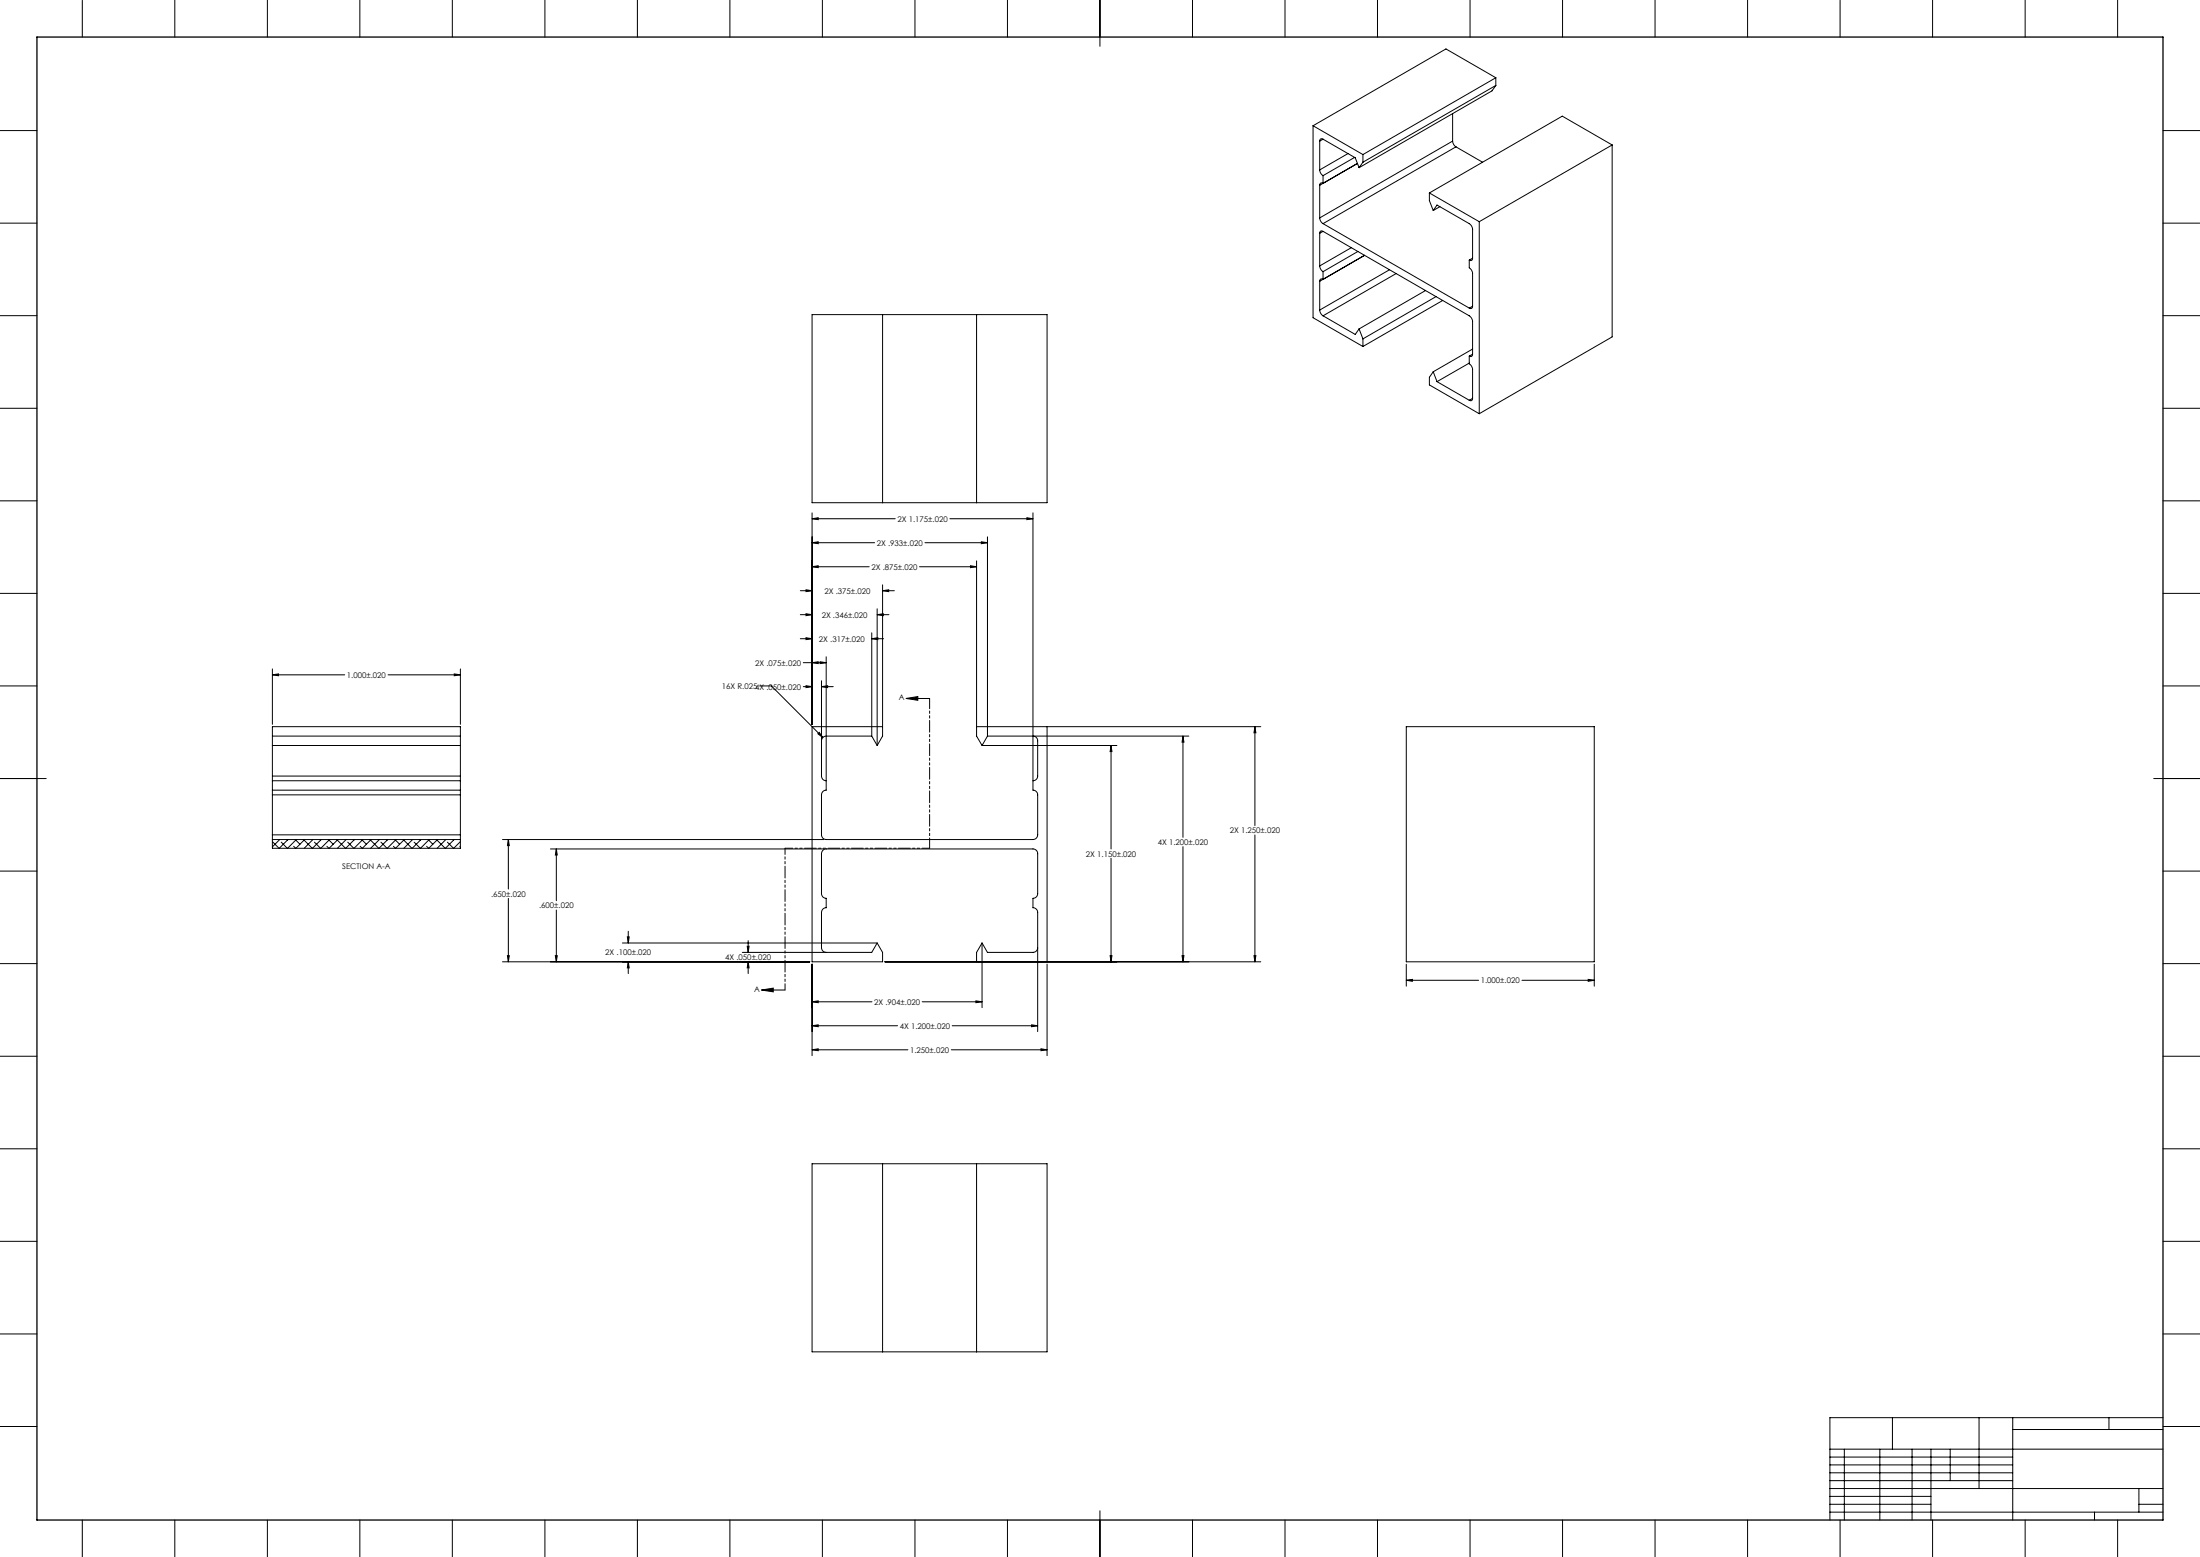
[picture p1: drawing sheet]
<svg xmlns="http://www.w3.org/2000/svg" width="1189mm" height="841mm" viewBox="0 0 1189 841" stroke-linecap="round" stroke-linejoin="round" font-family="sans-serif">
<g fill="none" stroke="#000" stroke-width=".54">
<path d="M44 0v20M94 0v20M144 0v20M194 0v20M244 0v20M294 0v20M344 0v20M394 0v20M444 0v20M494 0v20M544 0v20M594 0v25"/>
<path d="M644 0v20M694 0v20M744 0v20M794 0v20M844 0v20M894 0v20M944 0v20M994 0v20M1044 0v20M1094 0v20M1144 0v20M808 42l-27-16-71 42"/>
<path d="M808 46l-71 42M808 42l-71 41M808 42v4M808 46l-2 3-71 42M0 71h20M710 68v104l27 15M710 68l27 15M713 76v16M715 75a1.1 1.1 0 0 0-1 0 1.1 1.1 0 0 0-1 1M715 75l17 10 3 6M715 75l-2 1M785 76l1 2 1 1"/>
<path d="M785 76l-72 42M785 61v15M787 79l-72 42M787 79l14 9M871 78l-72 42M871 78l-27-15-71 41M871 78v104l-72 41M1169 71h20M713 92l1 1 1 2M715 95v4a1.1 1.1 0 0 0-1 0 1.1 1.1 0 0 0-1 1M729 83l-16 9M732 85l-17 10"/>
<path d="M734 88l-21 12M737 83v5M737 88l-2 3M713 118l1 1 1 2M713 100v18M773 104l26 16M773 104v4l2 6M775 114l2-3 18 11 1 2v15M778 112l-3 2M799 120v103M0 121h20M713 126v18"/>
<path d="M715 125l79 46 2 3v17M715 125a1.1 1.1 0 0 0-1 0 1.1 1.1 0 0 0-1 1M715 121l79 45M715 125l-2 1M730 134l-17 10M734 136l-19 11M796 139a1.1 1.1 0 0 1-1 2 1.1 1.1 0 0 1-1-1M796 139l-2 1M1169 121h20M713 144l1 1 1 2M713 152v15M715 151a1.1 1.1 0 0 0-1 0 1.1 1.1 0 0 0-1 1"/>
<path d="M715 147v4M715 151l22-13-24 14M751 146l-38 21M755 148l-40 23M770 157l-35 21M794 140v5l1 1 1 2v17M0 171h20M439 170h127v102h-127zM477 170v102M528 170v102M713 167l1 2 1 2M715 171l17 10 3-3"/>
<path d="M735 178l2 5M776 160l-39 23M780 162l-43 25M796 165a1.1 1.1 0 0 1-1 2 1.1 1.1 0 0 1-1-1M796 165l-2 1M1169 171h20M737 183v4M794 192v5l1 1 1 2v15M794 196l-17 10M796 191a1.1 1.1 0 0 1-1 1 1.1 1.1 0 0 1-1 0M796 191l-2 1M796 189l-21 12"/>
<path d="M775 201l-2 3v4l26 15M775 201l2 5M777 206l17 10M796 215a1.1 1.1 0 0 1-1 1 1.1 1.1 0 0 1-1 0M796 215l-2 1M0 221h20M1169 221h20M0 271h20M439 277v114M555 280h3l-3 1zM558 277v150a2.5 2.5 0 0 1 3 2v22a2.5 2.5 0 0 1-3 2h-111a2.5 2.5 0 0 1-3-2v-22a2.5 2.5 0 0 1 3-2v-72M1169 271h20"/>
<path d="M439 280h3v1zM439 293h3v1zM439 280h45M439 293h34M500 293h34M513 280h45M530 293h4l-4 1zM534 290v108M433 319h6M436 319h3l-3 1zM439 306h3v1zM439 306h31"/>
<path d="M477 319h3v1zM477 316v82l-3 5M477 319h6M497 306h31M525 306h3l-3 1zM528 303v95l3 5M0 321h20M433 332h6M436 332h3l-3 1zM474 332h3v1zM474 329v74M474 332h6"/>
<path d="M1169 321h20M433 345h6M434 358h13M436 344l3 1h-3zM439 358l3-1v1zM443 357l4 1h-4zM471 345l3-1v1zM471 342v56M471 345h6M0 371h20M147 365l4-1v1zM147 361v30"/>
<path d="M147 365h39M210 365h39M245 364l4 1h-4zM249 361v30M411 371h6l28 27M434 371h5M436 370l3 1h-3zM444 371l3-1v1zM444 368v51a2.5 2.5 0 0 0 3 3M444 371h6M490 377l6-1v2zM490 377h12"/>
<path d="M1169 371h20M147 398h102M443 396l2 2-3-2zM471 398h-24a2.5 2.5 0 0 0-3 2M471 398l3 5M477 393h-38v127h38v-6l-3-5M534 398l-3 5M558 398a2.5 2.5 0 0 1 3 2v19a2.5 2.5 0 0 1-3 3M566 393v127M639 398l1 3h-1zM639 398v54M643 398h-109"/>
<path d="M678 393l1 3h-1zM678 393v53M681 393h-153M760 393h102v127h-102zM147 419v3M147 419v-26h102v26M147 403h102M147 419h102M249 419v3M531 403h73M600 403l1 3h-1zM600 403v56"/>
<path d="M0 421h25M147 427v2M147 422v5M147 429v22M147 422h102M147 427h102M147 429h102M249 427v2M249 422v5M249 429v22M1164 421h25M147 451v2"/>
<path d="M147 453h102M147 453v5h102v-5M147 455l4 3M147 451h102M151 453l-4 4M152 455l3 3M155 453v1M156 453l-5 5M159 457l1 1M160 453l2 3M160 453l-5 5M164 453l5 5 5-5"/>
<path d="M165 453l-5 5M169 453l-5 5M170 455l3 3M173 453v1M178 453l2 3M178 453l-5 5M182 453l5 5 5-5M183 453l-5 5-1-1M187 453l-5 5M188 455l3 3M191 453v1M195 453l3 3"/>
<path d="M196 453l-5 5M200 453l5 5M201 453l-5 5-1-1M205 453l-5 5M206 455l3 3M209 453v1M210 453l-5 5M213 457l1 1M213 453l3 3M214 453l-5 5M218 453l5 5M219 453l-5 5"/>
<path d="M223 453l-5 5M227 453v1M228 453l-5 5M231 457l1 1M231 453l3 3M232 453l-5 5-3-3M236 453l5 5M236 453l-4 5M241 453l-5 5M245 453v1M245 453l-4 5M249 457h.1"/>
<path d="M249 451v2M249 455l-4 3-3-3M272 453h173M275 453v4h-1zM275 453v27M297 459h148M301 459v3h-1zM301 459v27M639 457v63M678 451v69M0 471h20M600 464v56"/>
<path d="M1169 471h20M275 485v35M301 492v28M272 520h166M274 516h1v4zM300 516h1v4zM336 509h138M339 506h1v3zM340 520v3h-1zM340 503v6M340 520v6M404 511h1l-1 3z"/>
<path d="M404 520l1 3h-1zM404 508v6M404 520v6M447 514a2.5 2.5 0 0 1-3-2v-19a2.5 2.5 0 0 1 3-3v-5a2.5 2.5 0 0 1-3-2v-22a2.5 2.5 0 0 1 3-2h111a2.5 2.5 0 0 1 3 2v22a2.5 2.5 0 0 1-3 2v5a2.5 2.5 0 0 1 3 3v64M474 509l-3 5h-70M478 520h203M531 509v35M531 509l3 5h24a2.5 2.5 0 0 0 3-2M531 509l-3 5v6M600 516h1l-1 4zM639 516h1l-1 4zM678 516h1l-1 4z"/>
<path d="M0 521h20M412 535l6-1v2zM412 535h12M439 521v49M566 521v49M760 529h3v1zM760 521v12M760 529h39M823 529h39M858 529h4l-4 1zM862 521v12M1169 521h20"/>
<path d="M439 554h3v1zM439 541h3v1zM439 554h46M439 541h32M498 541h33M515 554h46M527 541h4l-4 1zM558 554h3l-3 1zM0 571h20M439 567h3v1zM439 567h52M514 567h52"/>
<path d="M563 567h3l-3 1zM1169 571h20M0 621h20M439 629h127v101h-127zM477 629v101M528 629v101M1169 621h20M0 671h20M1169 671h20M0 721h20M1169 721h20M0 771h20"/>
<path d="M1023 766v17M1070 766v38M1088 766v55M1088 772h81M1140 766v6M1169 766h-180v55M1169 771h20M989 783h180M989 800h99M989 796h99M989 791h99M989 787h99"/>
<path d="M997 783v38M1016 783v38M1033 783v38M1044 783v38M1054 783v17M594 816v25M989 817h180M989 813h55M989 808h55M989 804h180M1132 817v4M1156 813h13"/>
<path d="M1156 804v13M44 821v20M94 821v20M144 821v20M194 821v20M244 821v20M294 821v20M344 821v20M394 821v20M444 821v20M494 821v20M544 821v20"/>
<path d="M644 821v20M694 821v20M744 821v20M794 821v20M844 821v20M894 821v20M944 821v20M994 821v20M1044 821v20M1094 821v20M1144 821v20"/>
</g>
<path d="M502 377v81" fill="none" stroke="#000" stroke-width=".54" stroke-dasharray="6.3 1.3 1.3 1.3 1.3 1.3" stroke-dashoffset=".8"/>
<path d="M502 458h-78" fill="none" stroke="#000" stroke-width=".54" stroke-dasharray="6.3 1.3 1.3 1.3 1.3 1.3" stroke-dashoffset="2.2"/>
<path d="M424 458v77" fill="none" stroke="#000" stroke-width=".54" stroke-dasharray="6.3 1.3 1.3 1.3 1.3 1.3" stroke-dashoffset="3"/>
<path d="M20 20h1149v801h-1149z" fill="none" stroke="#000" stroke-width=".7"/>
<g fill="#000">
<path d="M439 306h3v1zM525 306h3l-3 1zM436 319h3l-3 1zM477 319h3v1zM274 516h1v4zM275 453v4h-1zM439 280h3v1zM555 280h3l-3 1zM678 516h1l-1 4zM678 393l1 3h-1zM439 567h3v1zM563 567h3l-3 1zM439 554h3v1zM558 554h3l-3 1zM300 516h1v4zM301 459v3h-1zM439 358l3-1v1zM443 357l4 1h-4zM436 370l3 1h-3zM444 371l3-1v1zM443 396h-1l3 2zM439 293h3v1zM530 293h4l-4 1zM600 516h1l-1 4zM600 403l1 3h-1zM639 516h1l-1 4zM639 398l1 3h-1zM439 541h3v1zM527 541h4l-4 1zM340 520v3h-1zM339 506h1v3zM404 520l1 3h-1zM404 511h1l-1 3zM436 332h3l-3 1zM474 332h3v1zM436 344l3 1h-3zM471 345l3-1v1zM760 529h3v1zM858 529h4l-4 1zM147 365l4-1v1zM245 364l4 1h-4z"/>
<path d="M490 377l6-1v2zM412 535l6-1v2z"/>
</g>
<g font-size="4.2">
<text x="485" y="282">2X 1.175±.020</text>
<text x="474" y="295">2X .933±.020</text>
<text x="471" y="308">2X .875±.020</text>
<text x="446" y="321">2X .375±.020</text>
<text x="444" y="334">2X .346±.020</text>
<text x="443" y="347">2X .317±.020</text>
<text x="408" y="360">2X .075±.020</text>
<text x="187" y="366">1.000±.020</text>
<text x="390" y="372">16X R.0254X .050±.020</text>
<text x="486" y="378">A</text>
<text x="665" y="450">2X 1.250±.020</text>
<text x="626" y="456">4X 1.200±.020</text>
<text x="587" y="463">2X 1.150±.020</text>
<text x="185" y="470">SECTION A-A</text>
<text x="265" y="484">.650±.020</text>
<text x="291" y="491">.600±.020</text>
<text x="327" y="516">2X .100±.020</text>
<text x="392" y="519">4X .050±.020</text>
<text x="800" y="531">1.000±.020</text>
<text x="408" y="536">A</text>
<text x="472" y="543">2X .904±.020</text>
<text x="486" y="556">4X 1.200±.020</text>
<text x="492" y="569">1.250±.020</text>
</g>
</svg>
